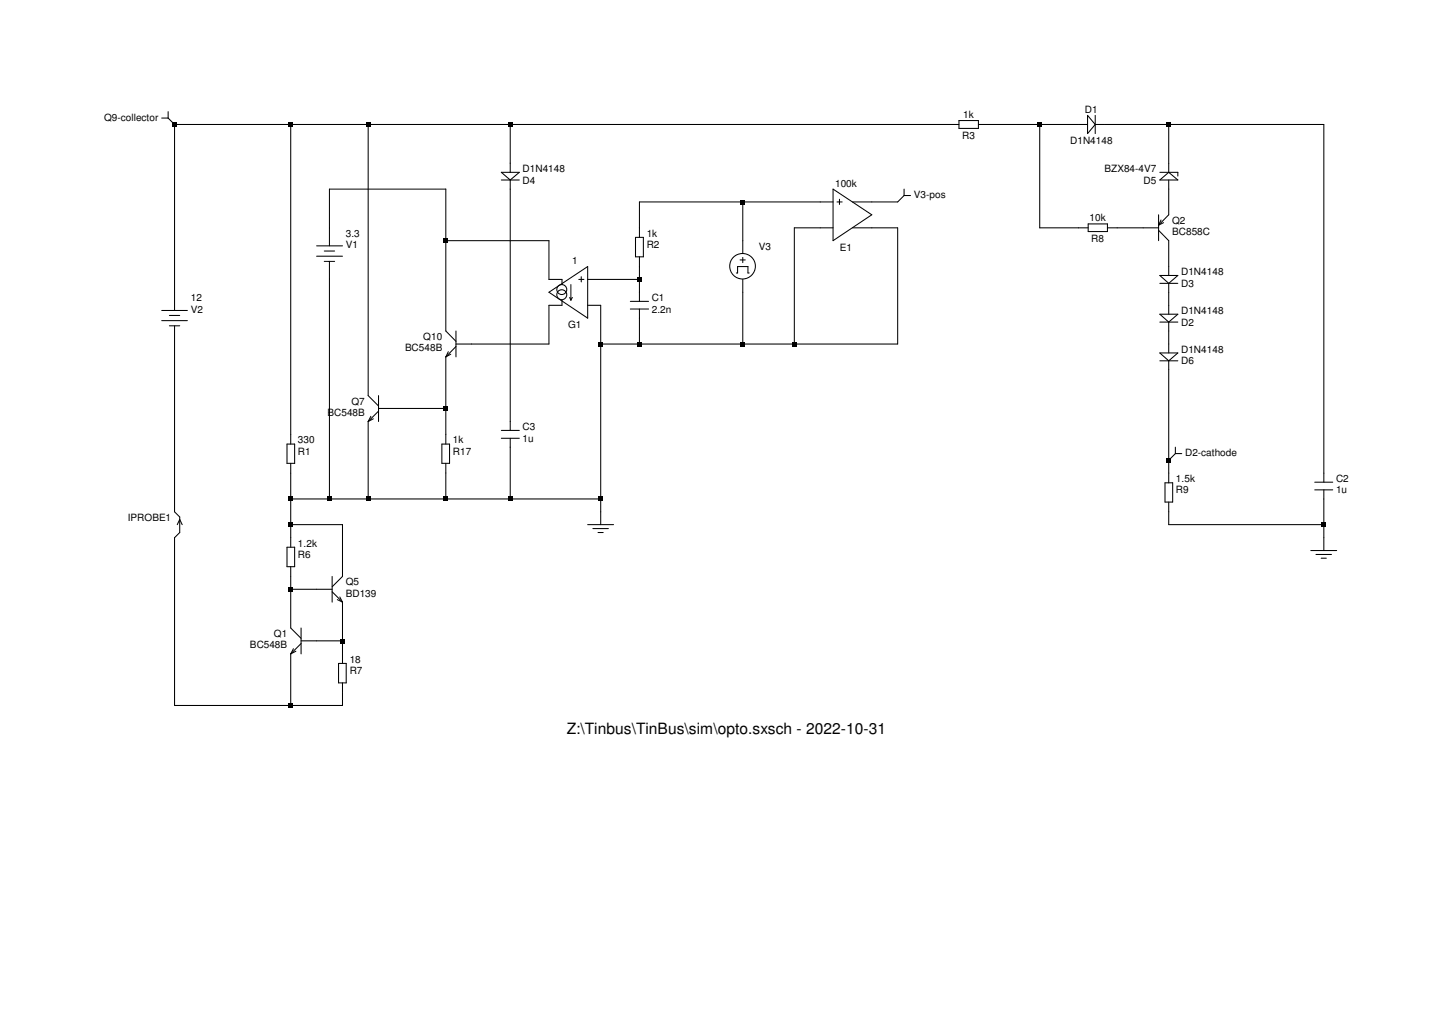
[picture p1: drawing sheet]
<svg xmlns="http://www.w3.org/2000/svg" width="297mm" height="210mm" viewBox="0 0 297 210" stroke-linecap="round" stroke-linejoin="round" font-family="sans-serif">
<g fill="none" stroke="#000" stroke-width=".21">
<path d="M33.1 24.1h1.3M34.4 24.1l1.3 1.3M34.4 22.8v1.3M35.7 25.4h160.3M35.7 25.4v38.1M59.4 25.4v65.4M75.3 25.4v55.5l2.1 2.1M102.5 36.8h3.7M102.5 35.2h3.7l-1.9 1.6zM104.3 25.4v9.8M104.3 36.8v51.2M170.3 38.7l7.9 5.2-7.9 5.3z"/>
<path d="M184.8 40l-1.3 1.3h-9.2M184.8 40h1.3M184.8 38.7v1.3M196 24.6h4v1.6h-4zM200 25.4h22.3M212.6 25.4v21.2h9.9M222.3 23.6l1.6 1.8-1.6 1.9zM223.9 25.4h46.7v73.2M223.9 23.6v3.7M237.1 36.8l1.8-1.6 1.9 1.6zM237.1 35.2h3.7v.8M238.9 25.4v9.8"/>
<path d="M238.9 36.8v7.1l-2 2.1M64.7 50.2h5.3M64.7 52.4h5.3M66.3 51.3h2.1M66.3 53.4h2.1M67.3 50.2v-11.5h23.8v28.9l2.1 2.2M67.3 53.4v48.6M91.1 49.2h21.1v7.9h2.7v1.1M112.2 59.7l7.9-5.2v10.5zM116.7 58.2v3.1M118.3 57.1h1.1M118.8 56.6v1"/>
<path d="M120.1 57.1h10.6M129.9 48.5h1.6v4h-1.6zM130.7 52.5v9.1M150.5 55.8h.3v-1.3h2.1v1.3h.3M151.3 53.1h1.1M151.8 41.3v10.5M151.8 52.6v1.1M151.8 57.1v13.2M170.3 46.6h-7.9v23.7M170.3 41.3h-39.6v7.2M171.1 41.3h1.1M171.6 40.7v1.1"/>
<path d="M174.3 46.6h9.2v23.7h-60.7M222.5 45.8h3.9v1.5h-3.9zM226.4 46.6h10.5M236.9 47.1l2 2.1v7.1M236.9 43.9v5.3M237.1 57.9h3.7M237.1 56.3h3.7l-1.9 1.6zM237.4 45l-.5 1M237.9 45.5l-1 .5M238.9 57.9v6.3M33.1 63.5h5.2M33.1 65.5h5.2"/>
<path d="M34.6 64.5h2.1M34.6 66.6h2.1M35.7 66.6v38l1 1.1v3.1l-1 1.1v34.3h34.3v-4.6M91.1 72.9v17.9M91.6 71.9l-.5 1M92.2 72.4l-1.1 .5M93.2 67.6v5.3M93.2 70.8l-2.1 2.1M114.9 61.3v1.1h-2.7v7.9h-19M116.5 60.8l.2 .5M117 60.8l-.3 .5M120.1 62.4h2.7v44.8"/>
<path d="M128.9 63.2h3.7M128.9 61.6h3.7M130.7 63.2v7.1M237.1 65.8h3.7M237.1 64.2h3.7l-1.9 1.6zM237.1 73.7h3.7M237.1 72.1h3.7l-1.9 1.6zM238.9 65.8v6.3M238.9 73.7v25M58.7 90.8h1.5v3.9h-1.5zM59.4 94.7v17.1M75.3 86.1v15.9"/>
<path d="M75.8 85.1l-.5 1M76.3 85.6l-1 .5M77.4 80.9v5.2M77.4 83.5h13.7M77.4 84l-2.1 2.1M90.3 90.8h1.6v3.9h-1.6zM91.1 94.7v7.3M102.5 89.6h3.7M102.5 88h3.7M104.3 89.6v12.4M238.2 98.7h1.5v3.9h-1.5zM240.3 92.7l-1.4 1.4"/>
<path d="M240.3 92.7h1.3M240.3 91.4v1.3M268.8 98.6h3.7M36.2 107.2l.5-1 .5 1M58.7 111.8h1.5v4h-1.5zM59.4 107.2h10.6v10.6l-2.1 2.1M59.4 115.8v12.6l2.1 2.1M59.4 102h63.4M67.9 117.8v5.3M120.1 107.2h5.3M121.2 108h3.2M122.3 108.8h1"/>
<path d="M238.9 102.6v4.6h31.7M268 112.5h5.3M268.8 100.1h3.7M269 113.3h3.2M270.1 114.1h1M270.6 100.1v12.4M59.4 120.4h8.5M59.4 133.6v10.6M60 132.6l-.6 1M60.5 133.1l-1.1 .5M61.5 128.4v5.2M61.5 131h8.5"/>
<path d="M61.5 131.5l-2.1 2.1M67.9 120.9l2.1 2.2M69 122.6l1 .5M69.2 135.6h1.6v4h-1.6zM69.5 122l.5 1.1M70 123.1v12.5"/>
<circle cx="114.8" cy="59.2" r="1.02"/>
<circle cx="151.8" cy="54.4" r="2.62"/>
<circle cx="114.8" cy="60.2" r="1.02"/>
</g>
<g fill="#000">
<path d="M35.3 25h.8v.9h-.8zM59 25h.9v.9h-.9zM74.8 25h1v.9h-1zM103.9 25h.9v.9h-.9zM212.1 25h.9v.9h-.9zM238.5 25h.9v.9h-.9zM90.7 48.8h.9v.9h-.9zM130.3 56.7h.9v.9h-.9zM151.4 40.9h.9v.8h-.9zM122.3 69.8h1v1h-1zM130.3 69.8h.9v1h-.9zM151.4 69.8h.9v1h-.9z"/>
<path d="M162 69.8h.9v1h-.9zM90.7 83.1h.9v.9h-.9zM238.5 93.6h.9v.9h-.9zM59 101.5h.9v.9h-.9zM59 106.8h.9v.9h-.9zM66.9 101.5h1v.9h-1zM74.8 101.5h1v.9h-1zM90.7 101.5h.9v.9h-.9zM103.9 101.5h.9v.9h-.9zM122.3 101.5h1v.9h-1zM270.2 106.8h.9v.9h-.9zM59 120h.9v.9h-.9z"/>
<path d="M69.5 130.6h1v.9h-1zM59 143.8h.9v.9h-.9z"/>
</g>
<text font-size="3.2" x="115.9" y="149.9">Z:\Tinbus\TinBus\sim\opto.sxsch - 2022-10-31</text>
<g font-size="2">
<text x="221.8" y="23.1">D1</text>
<text x="21.3" y="24.6">Q9-collector</text>
<text x="196.7" y="28.3">R3</text>
<text x="196.9" y="24.2">1k</text>
<text x="218.8" y="29.3">D1N4148</text>
<text x="106.8" y="35.2">D1N4148</text>
<text x="225.8" y="35.2">BZX84-4V7</text>
<text x="106.8" y="37.5">D4</text>
<text x="170.7" y="38.1">100k</text>
<text x="186.8" y="40.5">V3-pos</text>
<text x="233.8" y="37.5">D5</text>
<text x="222.8" y="45.3">10k</text>
<text x="239.6" y="45.8">Q2</text>
<text x="70.7" y="48.4">3.3</text>
<text x="70.7" y="50.7">V1</text>
<text x="117" y="54">1</text>
<text x="132.2" y="48.4">1k</text>
<text x="132.2" y="50.7">R2</text>
<text x="155.1" y="51.1">V3</text>
<text x="171.7" y="51.3">E1</text>
<text x="223.1" y="49.4">R8</text>
<text x="239.6" y="48">BC858C</text>
<text x="241.5" y="56.3">D1N4148</text>
<text x="241.5" y="58.6">D3</text>
<text x="39" y="61.6">12</text>
<text x="39" y="63.9">V2</text>
<text x="133.3" y="61.6">C1</text>
<text x="133.3" y="63.9">2.2n</text>
<text x="241.5" y="64.2">D1N4148</text>
<text x="82.8" y="71.8">BC548B</text>
<text x="86.5" y="69.5">Q10</text>
<text x="116.2" y="67.1">G1</text>
<text x="241.5" y="66.5">D2</text>
<text x="241.5" y="72.1">D1N4148</text>
<text x="241.5" y="74.5">D6</text>
<text x="71.8" y="82.7">Q7</text>
<text x="66.9" y="85">BC548B</text>
<text x="106.8" y="88">C3</text>
<text x="60.9" y="90.6">330</text>
<text x="60.9" y="92.9">R1</text>
<text x="92.6" y="90.6">1k</text>
<text x="92.6" y="92.9">R17</text>
<text x="106.8" y="90.3">1u</text>
<text x="242.3" y="93.3">D2-cathode</text>
<text x="240.4" y="98.6">1.5k</text>
<text x="240.4" y="100.8">R9</text>
<text x="273.1" y="98.6">C2</text>
<text x="273.1" y="100.8">1u</text>
<text x="26.2" y="106.4">IPROBE1</text>
<text x="60.9" y="111.7">1.2k</text>
<text x="60.9" y="114">R6</text>
<text x="70.7" y="119.6">Q5</text>
<text x="70.7" y="122">BD139</text>
<text x="56" y="130.2">Q1</text>
<text x="51.1" y="132.5">BC548B</text>
<text x="71.5" y="135.5">18</text>
<text x="71.5" y="137.8">R7</text>
</g>
</svg>
